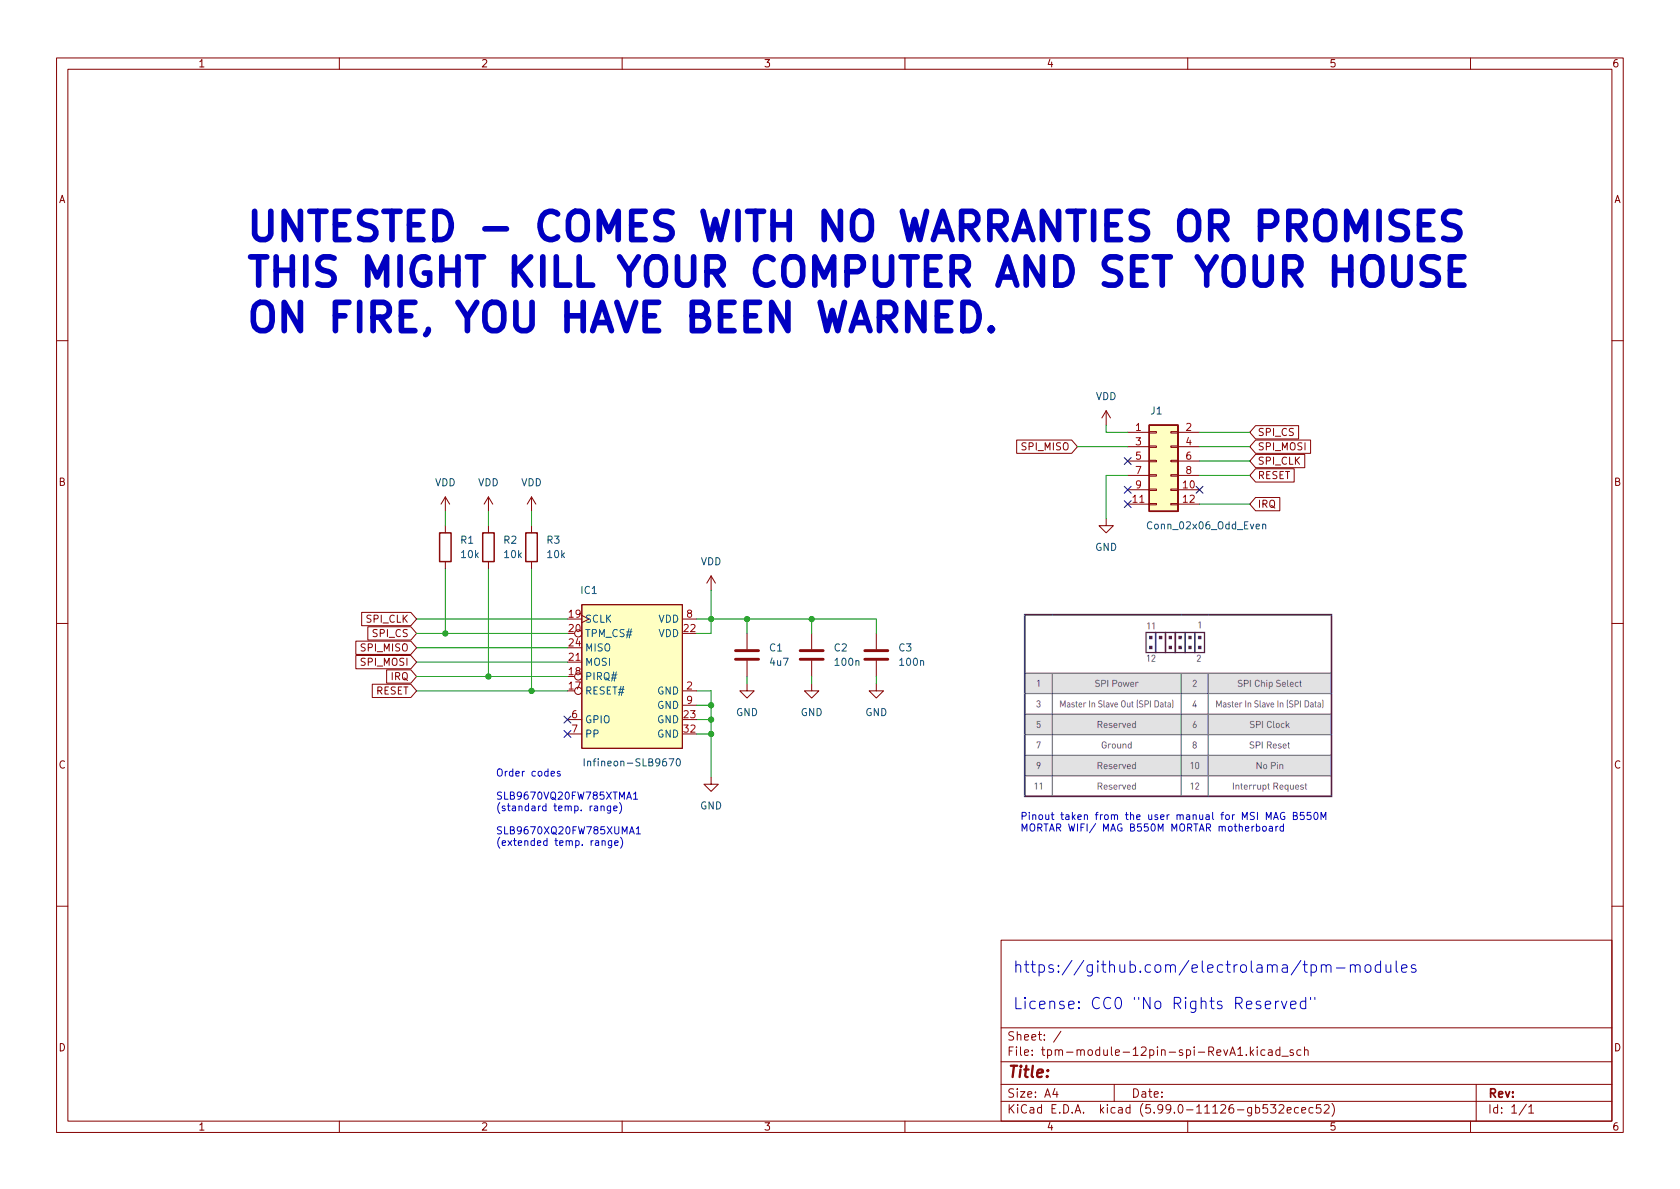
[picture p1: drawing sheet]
(kicad_sch (version 20210621) (generator eeschema)

 (paper "A4")

 (lib_symbols
  (symbol "Connector_Generic:Conn_02x06_Odd_Even" (pin_names (offset 1.016) hide) (in_bom yes) (on_board yes)
   (property "Reference" "J" (id 0) (at 1.27 7.62 0) (effects (font (size 1.27 1.27))))
   (property "Value" "Conn_02x06_Odd_Even" (id 1) (at 1.27 -10.16 0) (effects (font (size 1.27 1.27))))
   (property "Footprint" "" (id 2) (at 0 0 0) (effects (font (size 1.27 1.27)) hide))
   (property "Datasheet" "~" (id 3) (at 0 0 0) (effects (font (size 1.27 1.27)) hide))
   (symbol "Conn_02x06_Odd_Even_1_1"
    (rectangle (start -1.27 -7.493) (end 0 -7.747) (stroke (width 0.1524)) (fill (type none)))
    (rectangle (start -1.27 -4.953) (end 0 -5.207) (stroke (width 0.1524)) (fill (type none)))
    (rectangle (start -1.27 -2.413) (end 0 -2.667) (stroke (width 0.1524)) (fill (type none)))
    (rectangle (start -1.27 0.127) (end 0 -0.127) (stroke (width 0.1524)) (fill (type none)))
    (rectangle (start -1.27 2.667) (end 0 2.413) (stroke (width 0.1524)) (fill (type none)))
    (rectangle (start -1.27 5.207) (end 0 4.953) (stroke (width 0.1524)) (fill (type none)))
    (rectangle (start 3.81 -7.493) (end 2.54 -7.747) (stroke (width 0.1524)) (fill (type none)))
    (rectangle (start 3.81 -4.953) (end 2.54 -5.207) (stroke (width 0.1524)) (fill (type none)))
    (rectangle (start 3.81 -2.413) (end 2.54 -2.667) (stroke (width 0.1524)) (fill (type none)))
    (rectangle (start 3.81 0.127) (end 2.54 -0.127) (stroke (width 0.1524)) (fill (type none)))
    (rectangle (start 3.81 2.667) (end 2.54 2.413) (stroke (width 0.1524)) (fill (type none)))
    (rectangle (start 3.81 5.207) (end 2.54 4.953) (stroke (width 0.1524)) (fill (type none)))
    (rectangle (start -1.27 6.35) (end 3.81 -8.89) (stroke (width 0.254)) (fill (type background)))
    (pin passive line (at -5.08 5.08 0) (length 3.81) (name "Pin_1" (effects (font (size 1.27 1.27)))) (number "1" (effects (font (size 1.27 1.27)))))
    (pin passive line (at 7.62 -5.08 180) (length 3.81) (name "Pin_10" (effects (font (size 1.27 1.27)))) (number "10" (effects (font (size 1.27 1.27)))))
    (pin passive line (at -5.08 -7.62 0) (length 3.81) (name "Pin_11" (effects (font (size 1.27 1.27)))) (number "11" (effects (font (size 1.27 1.27)))))
    (pin passive line (at 7.62 -7.62 180) (length 3.81) (name "Pin_12" (effects (font (size 1.27 1.27)))) (number "12" (effects (font (size 1.27 1.27)))))
    (pin passive line (at 7.62 5.08 180) (length 3.81) (name "Pin_2" (effects (font (size 1.27 1.27)))) (number "2" (effects (font (size 1.27 1.27)))))
    (pin passive line (at -5.08 2.54 0) (length 3.81) (name "Pin_3" (effects (font (size 1.27 1.27)))) (number "3" (effects (font (size 1.27 1.27)))))
    (pin passive line (at 7.62 2.54 180) (length 3.81) (name "Pin_4" (effects (font (size 1.27 1.27)))) (number "4" (effects (font (size 1.27 1.27)))))
    (pin passive line (at -5.08 0 0) (length 3.81) (name "Pin_5" (effects (font (size 1.27 1.27)))) (number "5" (effects (font (size 1.27 1.27)))))
    (pin passive line (at 7.62 0 180) (length 3.81) (name "Pin_6" (effects (font (size 1.27 1.27)))) (number "6" (effects (font (size 1.27 1.27)))))
    (pin passive line (at -5.08 -2.54 0) (length 3.81) (name "Pin_7" (effects (font (size 1.27 1.27)))) (number "7" (effects (font (size 1.27 1.27)))))
    (pin passive line (at 7.62 -2.54 180) (length 3.81) (name "Pin_8" (effects (font (size 1.27 1.27)))) (number "8" (effects (font (size 1.27 1.27)))))
    (pin passive line (at -5.08 -5.08 0) (length 3.81) (name "Pin_9" (effects (font (size 1.27 1.27)))) (number "9" (effects (font (size 1.27 1.27)))))))
  (symbol "Device:C" (pin_numbers hide) (pin_names (offset 0.254)) (in_bom yes) (on_board yes)
   (property "Reference" "C" (id 0) (at 0.635 2.54 0) (effects (font (size 1.27 1.27)) (justify left)))
   (property "Value" "C" (id 1) (at 0.635 -2.54 0) (effects (font (size 1.27 1.27)) (justify left)))
   (property "Footprint" "" (id 2) (at 0.9652 -3.81 0) (effects (font (size 1.27 1.27)) hide))
   (property "Datasheet" "~" (id 3) (at 0 0 0) (effects (font (size 1.27 1.27)) hide))
   (symbol "C_0_1"
    (polyline (pts (xy -2.032 -0.762) (xy 2.032 -0.762)) (stroke (width 0.508)) (fill (type none)))
    (polyline (pts (xy -2.032 0.762) (xy 2.032 0.762)) (stroke (width 0.508)) (fill (type none))))
   (symbol "C_1_1"
    (pin passive line (at 0 3.81 270) (length 2.794) (name "~" (effects (font (size 1.27 1.27)))) (number "1" (effects (font (size 1.27 1.27)))))
    (pin passive line (at 0 -3.81 90) (length 2.794) (name "~" (effects (font (size 1.27 1.27)))) (number "2" (effects (font (size 1.27 1.27)))))))
  (symbol "Device:R" (pin_numbers hide) (pin_names (offset 0)) (in_bom yes) (on_board yes)
   (property "Reference" "R" (id 0) (at 2.032 0 90) (effects (font (size 1.27 1.27))))
   (property "Value" "R" (id 1) (at 0 0 90) (effects (font (size 1.27 1.27))))
   (property "Footprint" "" (id 2) (at -1.778 0 90) (effects (font (size 1.27 1.27)) hide))
   (property "Datasheet" "~" (id 3) (at 0 0 0) (effects (font (size 1.27 1.27)) hide))
   (symbol "R_0_1"
    (rectangle (start -1.016 -2.54) (end 1.016 2.54) (stroke (width 0.254)) (fill (type none))))
   (symbol "R_1_1"
    (pin passive line (at 0 3.81 270) (length 1.27) (name "~" (effects (font (size 1.27 1.27)))) (number "1" (effects (font (size 1.27 1.27)))))
    (pin passive line (at 0 -3.81 90) (length 1.27) (name "~" (effects (font (size 1.27 1.27)))) (number "2" (effects (font (size 1.27 1.27)))))))
  (symbol "power:GND" (power) (pin_names (offset 0)) (in_bom yes) (on_board yes)
   (property "Reference" "#PWR" (id 0) (at 0 -6.35 0) (effects (font (size 1.27 1.27)) hide))
   (property "Value" "GND" (id 1) (at 0 -3.81 0) (effects (font (size 1.27 1.27))))
   (property "Footprint" "" (id 2) (at 0 0 0) (effects (font (size 1.27 1.27)) hide))
   (property "Datasheet" "" (id 3) (at 0 0 0) (effects (font (size 1.27 1.27)) hide))
   (symbol "GND_0_1"
    (polyline (pts (xy 0 0) (xy 0 -1.27) (xy 1.27 -1.27) (xy 0 -2.54) (xy -1.27 -1.27) (xy 0 -1.27)) (stroke (width 0)) (fill (type none))))
   (symbol "GND_1_1"
    (pin power_in line (at 0 0 270) (length 0) hide (name "GND" (effects (font (size 1.27 1.27)))) (number "1" (effects (font (size 1.27 1.27)))))))
  (symbol "power:VDD" (power) (pin_names (offset 0)) (in_bom yes) (on_board yes)
   (property "Reference" "#PWR" (id 0) (at 0 -3.81 0) (effects (font (size 1.27 1.27)) hide))
   (property "Value" "VDD" (id 1) (at 0 3.81 0) (effects (font (size 1.27 1.27))))
   (property "Footprint" "" (id 2) (at 0 0 0) (effects (font (size 1.27 1.27)) hide))
   (property "Datasheet" "" (id 3) (at 0 0 0) (effects (font (size 1.27 1.27)) hide))
   (symbol "VDD_0_1"
    (polyline (pts (xy -0.762 1.27) (xy 0 2.54)) (stroke (width 0)) (fill (type none)))
    (polyline (pts (xy 0 0) (xy 0 2.54)) (stroke (width 0)) (fill (type none)))
    (polyline (pts (xy 0 2.54) (xy 0.762 1.27)) (stroke (width 0)) (fill (type none))))
   (symbol "VDD_1_1"
    (pin power_in line (at 0 0 90) (length 0) hide (name "VDD" (effects (font (size 1.27 1.27)))) (number "1" (effects (font (size 1.27 1.27)))))))
  (symbol "tpm-chips:Infineon-SLB9670" (in_bom yes) (on_board yes)
   (property "Reference" "IC" (id 0) (at -7.62 13.97 0) (effects (font (size 1.27 1.27))))
   (property "Value" "Infineon-SLB9670" (id 1) (at 0 -13.97 0) (effects (font (size 1.27 1.27))))
   (property "Footprint" "" (id 2) (at -3.81 5.08 0) (effects (font (size 1.27 1.27)) hide))
   (property "Datasheet" "" (id 3) (at -3.81 5.08 0) (effects (font (size 1.27 1.27)) hide))
   (symbol "Infineon-SLB9670_0_1"
    (rectangle (start -8.89 12.7) (end 8.89 -12.7) (stroke (width 0.1524)) (fill (type background))))
   (symbol "Infineon-SLB9670_1_1"
    (pin input inverted (at -11.43 -2.54 0) (length 2.54) (name "RESET#" (effects (font (size 1.27 1.27)))) (number "17" (effects (font (size 1.27 1.27)))))
    (pin output inverted (at -11.43 0 0) (length 2.54) (name "PIRQ#" (effects (font (size 1.27 1.27)))) (number "18" (effects (font (size 1.27 1.27)))))
    (pin input clock (at -11.43 10.16 0) (length 2.54) (name "SCLK" (effects (font (size 1.27 1.27)))) (number "19" (effects (font (size 1.27 1.27)))))
    (pin power_in line (at 11.43 -2.54 180) (length 2.54) (name "GND" (effects (font (size 1.27 1.27)))) (number "2" (effects (font (size 1.27 1.27)))))
    (pin input inverted (at -11.43 7.62 0) (length 2.54) (name "TPM_CS#" (effects (font (size 1.27 1.27)))) (number "20" (effects (font (size 1.27 1.27)))))
    (pin input line (at -11.43 2.54 0) (length 2.54) (name "MOSI" (effects (font (size 1.27 1.27)))) (number "21" (effects (font (size 1.27 1.27)))))
    (pin power_in line (at 11.43 7.62 180) (length 2.54) (name "VDD" (effects (font (size 1.27 1.27)))) (number "22" (effects (font (size 1.27 1.27)))))
    (pin power_in line (at 11.43 -7.62 180) (length 2.54) (name "GND" (effects (font (size 1.27 1.27)))) (number "23" (effects (font (size 1.27 1.27)))))
    (pin output line (at -11.43 5.08 0) (length 2.54) (name "MISO" (effects (font (size 1.27 1.27)))) (number "24" (effects (font (size 1.27 1.27)))))
    (pin power_in line (at 11.43 -10.16 180) (length 2.54) (name "GND" (effects (font (size 1.27 1.27)))) (number "32" (effects (font (size 1.27 1.27)))))
    (pin bidirectional line (at -11.43 -7.62 0) (length 2.54) (name "GPIO" (effects (font (size 1.27 1.27)))) (number "6" (effects (font (size 1.27 1.27)))))
    (pin input line (at -11.43 -10.16 0) (length 2.54) (name "PP" (effects (font (size 1.27 1.27)))) (number "7" (effects (font (size 1.27 1.27)))))
    (pin power_in line (at 11.43 10.16 180) (length 2.54) (name "VDD" (effects (font (size 1.27 1.27)))) (number "8" (effects (font (size 1.27 1.27)))))
    (pin power_in line (at 11.43 -5.08 180) (length 2.54) (name "GND" (effects (font (size 1.27 1.27)))) (number "9" (effects (font (size 1.27 1.27))))))))

 (junction (at 78.74 111.76) (diameter 0.9144) (color 0 0 0 0))
 (junction (at 86.36 119.38) (diameter 0.9144) (color 0 0 0 0))
 (junction (at 93.98 121.92) (diameter 0.9144) (color 0 0 0 0))
 (junction (at 125.73 109.22) (diameter 0.9144) (color 0 0 0 0))
 (junction (at 125.73 124.46) (diameter 0.9144) (color 0 0 0 0))
 (junction (at 125.73 127) (diameter 0.9144) (color 0 0 0 0))
 (junction (at 125.73 129.54) (diameter 0.9144) (color 0 0 0 0))
 (junction (at 132.08 109.22) (diameter 0.9144) (color 0 0 0 0))
 (junction (at 143.51 109.22) (diameter 0.9144) (color 0 0 0 0))

 (no_connect (at 100.33 127))
 (no_connect (at 100.33 129.54))
 (no_connect (at 199.39 81.28))
 (no_connect (at 199.39 86.36))
 (no_connect (at 199.39 88.9))
 (no_connect (at 212.09 86.36))

 (wire (pts (xy 73.66 109.22) (xy 100.33 109.22)) (stroke (width 0) (type solid) (color 0 0 0 0)))
 (wire (pts (xy 73.66 111.76) (xy 78.74 111.76)) (stroke (width 0) (type solid) (color 0 0 0 0)))
 (wire (pts (xy 73.66 114.3) (xy 100.33 114.3)) (stroke (width 0) (type solid) (color 0 0 0 0)))
 (wire (pts (xy 73.66 116.84) (xy 100.33 116.84)) (stroke (width 0) (type solid) (color 0 0 0 0)))
 (wire (pts (xy 73.66 119.38) (xy 86.36 119.38)) (stroke (width 0) (type solid) (color 0 0 0 0)))
 (wire (pts (xy 73.66 121.92) (xy 93.98 121.92)) (stroke (width 0) (type solid) (color 0 0 0 0)))
 (wire (pts (xy 78.74 90.17) (xy 78.74 92.71)) (stroke (width 0) (type solid) (color 0 0 0 0)))
 (wire (pts (xy 78.74 100.33) (xy 78.74 111.76)) (stroke (width 0) (type solid) (color 0 0 0 0)))
 (wire (pts (xy 78.74 111.76) (xy 100.33 111.76)) (stroke (width 0) (type solid) (color 0 0 0 0)))
 (wire (pts (xy 86.36 90.17) (xy 86.36 92.71)) (stroke (width 0) (type solid) (color 0 0 0 0)))
 (wire (pts (xy 86.36 100.33) (xy 86.36 119.38)) (stroke (width 0) (type solid) (color 0 0 0 0)))
 (wire (pts (xy 86.36 119.38) (xy 100.33 119.38)) (stroke (width 0) (type solid) (color 0 0 0 0)))
 (wire (pts (xy 93.98 90.17) (xy 93.98 92.71)) (stroke (width 0) (type solid) (color 0 0 0 0)))
 (wire (pts (xy 93.98 100.33) (xy 93.98 121.92)) (stroke (width 0) (type solid) (color 0 0 0 0)))
 (wire (pts (xy 93.98 121.92) (xy 100.33 121.92)) (stroke (width 0) (type solid) (color 0 0 0 0)))
 (wire (pts (xy 123.19 109.22) (xy 125.73 109.22)) (stroke (width 0) (type solid) (color 0 0 0 0)))
 (wire (pts (xy 123.19 111.76) (xy 125.73 111.76)) (stroke (width 0) (type solid) (color 0 0 0 0)))
 (wire (pts (xy 123.19 121.92) (xy 125.73 121.92)) (stroke (width 0) (type solid) (color 0 0 0 0)))
 (wire (pts (xy 123.19 124.46) (xy 125.73 124.46)) (stroke (width 0) (type solid) (color 0 0 0 0)))
 (wire (pts (xy 123.19 127) (xy 125.73 127)) (stroke (width 0) (type solid) (color 0 0 0 0)))
 (wire (pts (xy 123.19 129.54) (xy 125.73 129.54)) (stroke (width 0) (type solid) (color 0 0 0 0)))
 (wire (pts (xy 125.73 104.14) (xy 125.73 109.22)) (stroke (width 0) (type solid) (color 0 0 0 0)))
 (wire (pts (xy 125.73 109.22) (xy 125.73 111.76)) (stroke (width 0) (type solid) (color 0 0 0 0)))
 (wire (pts (xy 125.73 109.22) (xy 132.08 109.22)) (stroke (width 0) (type solid) (color 0 0 0 0)))
 (wire (pts (xy 125.73 121.92) (xy 125.73 124.46)) (stroke (width 0) (type solid) (color 0 0 0 0)))
 (wire (pts (xy 125.73 124.46) (xy 125.73 127)) (stroke (width 0) (type solid) (color 0 0 0 0)))
 (wire (pts (xy 125.73 127) (xy 125.73 129.54)) (stroke (width 0) (type solid) (color 0 0 0 0)))
 (wire (pts (xy 125.73 129.54) (xy 125.73 137.16)) (stroke (width 0) (type solid) (color 0 0 0 0)))
 (wire (pts (xy 132.08 109.22) (xy 132.08 111.76)) (stroke (width 0) (type solid) (color 0 0 0 0)))
 (wire (pts (xy 132.08 109.22) (xy 143.51 109.22)) (stroke (width 0) (type solid) (color 0 0 0 0)))
 (wire (pts (xy 132.08 119.38) (xy 132.08 120.65)) (stroke (width 0) (type solid) (color 0 0 0 0)))
 (wire (pts (xy 143.51 109.22) (xy 143.51 111.76)) (stroke (width 0) (type solid) (color 0 0 0 0)))
 (wire (pts (xy 143.51 109.22) (xy 154.94 109.22)) (stroke (width 0) (type solid) (color 0 0 0 0)))
 (wire (pts (xy 143.51 119.38) (xy 143.51 120.65)) (stroke (width 0) (type solid) (color 0 0 0 0)))
 (wire (pts (xy 154.94 109.22) (xy 154.94 111.76)) (stroke (width 0) (type solid) (color 0 0 0 0)))
 (wire (pts (xy 154.94 119.38) (xy 154.94 120.65)) (stroke (width 0) (type solid) (color 0 0 0 0)))
 (wire (pts (xy 190.5 78.74) (xy 199.39 78.74)) (stroke (width 0) (type solid) (color 0 0 0 0)))
 (wire (pts (xy 195.58 74.93) (xy 195.58 76.2)) (stroke (width 0) (type solid) (color 0 0 0 0)))
 (wire (pts (xy 195.58 76.2) (xy 199.39 76.2)) (stroke (width 0) (type solid) (color 0 0 0 0)))
 (wire (pts (xy 195.58 83.82) (xy 195.58 91.44)) (stroke (width 0) (type solid) (color 0 0 0 0)))
 (wire (pts (xy 199.39 83.82) (xy 195.58 83.82)) (stroke (width 0) (type solid) (color 0 0 0 0)))
 (wire (pts (xy 212.09 76.2) (xy 220.98 76.2)) (stroke (width 0) (type solid) (color 0 0 0 0)))
 (wire (pts (xy 212.09 78.74) (xy 220.98 78.74)) (stroke (width 0) (type solid) (color 0 0 0 0)))
 (wire (pts (xy 212.09 81.28) (xy 220.98 81.28)) (stroke (width 0) (type solid) (color 0 0 0 0)))
 (wire (pts (xy 212.09 83.82) (xy 220.98 83.82)) (stroke (width 0) (type solid) (color 0 0 0 0)))
 (wire (pts (xy 212.09 88.9) (xy 220.98 88.9)) (stroke (width 0) (type solid) (color 0 0 0 0)))

 (image (at 208.28 124.46)
  (data))

 (text "UNTESTED - COMES WITH NO WARRANTIES OR PROMISES\nTHIS MIGHT KILL YOUR COMPUTER AND SET YOUR HOUSE\nON FIRE, YOU HAVE BEEN WARNED." (at 43.18 60.96 0) (effects (font (size 5 5) (thickness 1) bold) (justify left bottom)))
 (text "Order codes\n\nSLB9670VQ20FW785XTMA1\n(standard temp. range)\n\nSLB9670XQ20FW785XUMA1\n(extended temp. range)" (at 87.63 149.86 0) (effects (font (size 1.27 1.27)) (justify left bottom)))
 (text "https://github.com/electrolama/tpm-modules\n\nLicense: CC0 \"No Rights Reserved\"" (at 179.07 179.07 0) (effects (font (size 2 2)) (justify left bottom)))
 (text "Pinout taken from the user manual for MSI MAG B550M \nMORTAR WIFI/ MAG B550M MORTAR motherboard" (at 180.34 147.32 0) (effects (font (size 1.27 1.27)) (justify left bottom)))

 (global_label "SPI_CLK" (shape input) (at 73.66 109.22 180) (fields_autoplaced) (effects (font (size 1.27 1.27)) (justify right))
  (property "Intersheet References" "${INTERSHEET_REFS}" (id 0) (at 63.6269 109.2994 0) (effects (font (size 1.27 1.27)) (justify right) hide)))
 (global_label "SPI_CS" (shape input) (at 73.66 111.76 180) (fields_autoplaced) (effects (font (size 1.27 1.27)) (justify right))
  (property "Intersheet References" "${INTERSHEET_REFS}" (id 0) (at 64.7155 111.8394 0) (effects (font (size 1.27 1.27)) (justify right) hide)))
 (global_label "SPI_MISO" (shape input) (at 73.66 114.3 180) (fields_autoplaced) (effects (font (size 1.27 1.27)) (justify right))
  (property "Intersheet References" "${INTERSHEET_REFS}" (id 0) (at 62.5988 114.2206 0) (effects (font (size 1.27 1.27)) (justify right) hide)))
 (global_label "SPI_MOSI" (shape input) (at 73.66 116.84 180) (fields_autoplaced) (effects (font (size 1.27 1.27)) (justify right))
  (property "Intersheet References" "${INTERSHEET_REFS}" (id 0) (at 62.5988 116.9194 0) (effects (font (size 1.27 1.27)) (justify right) hide)))
 (global_label "IRQ" (shape input) (at 73.66 119.38 180) (fields_autoplaced) (effects (font (size 1.27 1.27)) (justify right))
  (property "Intersheet References" "${INTERSHEET_REFS}" (id 0) (at 68.0417 119.4594 0) (effects (font (size 1.27 1.27)) (justify right) hide)))
 (global_label "RESET" (shape input) (at 73.66 121.92 180) (fields_autoplaced) (effects (font (size 1.27 1.27)) (justify right))
  (property "Intersheet References" "${INTERSHEET_REFS}" (id 0) (at 65.5017 121.9994 0) (effects (font (size 1.27 1.27)) (justify right) hide)))
 (global_label "SPI_MISO" (shape input) (at 190.5 78.74 180) (fields_autoplaced) (effects (font (size 1.27 1.27)) (justify right))
  (property "Intersheet References" "${INTERSHEET_REFS}" (id 0) (at 179.4388 78.6606 0) (effects (font (size 1.27 1.27)) (justify right) hide)))
 (global_label "SPI_CS" (shape input) (at 220.98 76.2 0) (fields_autoplaced) (effects (font (size 1.27 1.27)) (justify left))
  (property "Intersheet References" "${INTERSHEET_REFS}" (id 0) (at 229.9245 76.1206 0) (effects (font (size 1.27 1.27)) (justify left) hide)))
 (global_label "SPI_MOSI" (shape input) (at 220.98 78.74 0) (fields_autoplaced) (effects (font (size 1.27 1.27)) (justify left))
  (property "Intersheet References" "${INTERSHEET_REFS}" (id 0) (at 232.0412 78.6606 0) (effects (font (size 1.27 1.27)) (justify left) hide)))
 (global_label "SPI_CLK" (shape input) (at 220.98 81.28 0) (fields_autoplaced) (effects (font (size 1.27 1.27)) (justify left))
  (property "Intersheet References" "${INTERSHEET_REFS}" (id 0) (at 231.0131 81.2006 0) (effects (font (size 1.27 1.27)) (justify left) hide)))
 (global_label "RESET" (shape input) (at 220.98 83.82 0) (fields_autoplaced) (effects (font (size 1.27 1.27)) (justify left))
  (property "Intersheet References" "${INTERSHEET_REFS}" (id 0) (at 229.1383 83.7406 0) (effects (font (size 1.27 1.27)) (justify left) hide)))
 (global_label "IRQ" (shape input) (at 220.98 88.9 0) (fields_autoplaced) (effects (font (size 1.27 1.27)) (justify left))
  (property "Intersheet References" "${INTERSHEET_REFS}" (id 0) (at 226.5983 88.8206 0) (effects (font (size 1.27 1.27)) (justify left) hide)))

 (symbol (lib_id "power:VDD") (at 78.74 90.17 0) (unit 1) (in_bom yes) (on_board yes) (fields_autoplaced)
  (property "Reference" "#PWR0105" (id 0) (at 78.74 93.98 0) (effects (font (size 1.27 1.27)) hide))
  (property "Value" "VDD" (id 1) (at 78.74 85.09 0))
  (property "Footprint" "" (id 2) (at 78.74 90.17 0) (effects (font (size 1.27 1.27)) hide))
  (property "Datasheet" "" (id 3) (at 78.74 90.17 0) (effects (font (size 1.27 1.27)) hide)) (pin "1"))

 (symbol (lib_id "power:VDD") (at 86.36 90.17 0) (unit 1) (in_bom yes) (on_board yes) (fields_autoplaced)
  (property "Reference" "#PWR0104" (id 0) (at 86.36 93.98 0) (effects (font (size 1.27 1.27)) hide))
  (property "Value" "VDD" (id 1) (at 86.36 85.09 0))
  (property "Footprint" "" (id 2) (at 86.36 90.17 0) (effects (font (size 1.27 1.27)) hide))
  (property "Datasheet" "" (id 3) (at 86.36 90.17 0) (effects (font (size 1.27 1.27)) hide)) (pin "1"))

 (symbol (lib_id "power:VDD") (at 93.98 90.17 0) (unit 1) (in_bom yes) (on_board yes) (fields_autoplaced)
  (property "Reference" "#PWR0103" (id 0) (at 93.98 93.98 0) (effects (font (size 1.27 1.27)) hide))
  (property "Value" "VDD" (id 1) (at 93.98 85.09 0))
  (property "Footprint" "" (id 2) (at 93.98 90.17 0) (effects (font (size 1.27 1.27)) hide))
  (property "Datasheet" "" (id 3) (at 93.98 90.17 0) (effects (font (size 1.27 1.27)) hide)) (pin "1"))

 (symbol (lib_id "power:VDD") (at 125.73 104.14 0) (unit 1) (in_bom yes) (on_board yes) (fields_autoplaced)
  (property "Reference" "#PWR0110" (id 0) (at 125.73 107.95 0) (effects (font (size 1.27 1.27)) hide))
  (property "Value" "VDD" (id 1) (at 125.73 99.06 0))
  (property "Footprint" "" (id 2) (at 125.73 104.14 0) (effects (font (size 1.27 1.27)) hide))
  (property "Datasheet" "" (id 3) (at 125.73 104.14 0) (effects (font (size 1.27 1.27)) hide)) (pin "1"))

 (symbol (lib_id "power:VDD") (at 195.58 74.93 0) (unit 1) (in_bom yes) (on_board yes) (fields_autoplaced)
  (property "Reference" "#PWR0102" (id 0) (at 195.58 78.74 0) (effects (font (size 1.27 1.27)) hide))
  (property "Value" "VDD" (id 1) (at 195.58 69.85 0))
  (property "Footprint" "" (id 2) (at 195.58 74.93 0) (effects (font (size 1.27 1.27)) hide))
  (property "Datasheet" "" (id 3) (at 195.58 74.93 0) (effects (font (size 1.27 1.27)) hide)) (pin "1"))

 (symbol (lib_id "power:GND") (at 125.73 137.16 0) (unit 1) (in_bom yes) (on_board yes) (fields_autoplaced)
  (property "Reference" "#PWR0107" (id 0) (at 125.73 143.51 0) (effects (font (size 1.27 1.27)) hide))
  (property "Value" "GND" (id 1) (at 125.73 142.24 0))
  (property "Footprint" "" (id 2) (at 125.73 137.16 0) (effects (font (size 1.27 1.27)) hide))
  (property "Datasheet" "" (id 3) (at 125.73 137.16 0) (effects (font (size 1.27 1.27)) hide)) (pin "1"))

 (symbol (lib_id "power:GND") (at 132.08 120.65 0) (unit 1) (in_bom yes) (on_board yes) (fields_autoplaced)
  (property "Reference" "#PWR0106" (id 0) (at 132.08 127 0) (effects (font (size 1.27 1.27)) hide))
  (property "Value" "GND" (id 1) (at 132.08 125.73 0))
  (property "Footprint" "" (id 2) (at 132.08 120.65 0) (effects (font (size 1.27 1.27)) hide))
  (property "Datasheet" "" (id 3) (at 132.08 120.65 0) (effects (font (size 1.27 1.27)) hide)) (pin "1"))

 (symbol (lib_id "power:GND") (at 143.51 120.65 0) (unit 1) (in_bom yes) (on_board yes) (fields_autoplaced)
  (property "Reference" "#PWR0108" (id 0) (at 143.51 127 0) (effects (font (size 1.27 1.27)) hide))
  (property "Value" "GND" (id 1) (at 143.51 125.73 0))
  (property "Footprint" "" (id 2) (at 143.51 120.65 0) (effects (font (size 1.27 1.27)) hide))
  (property "Datasheet" "" (id 3) (at 143.51 120.65 0) (effects (font (size 1.27 1.27)) hide)) (pin "1"))

 (symbol (lib_id "power:GND") (at 154.94 120.65 0) (unit 1) (in_bom yes) (on_board yes) (fields_autoplaced)
  (property "Reference" "#PWR0109" (id 0) (at 154.94 127 0) (effects (font (size 1.27 1.27)) hide))
  (property "Value" "GND" (id 1) (at 154.94 125.73 0))
  (property "Footprint" "" (id 2) (at 154.94 120.65 0) (effects (font (size 1.27 1.27)) hide))
  (property "Datasheet" "" (id 3) (at 154.94 120.65 0) (effects (font (size 1.27 1.27)) hide)) (pin "1"))

 (symbol (lib_id "power:GND") (at 195.58 91.44 0) (unit 1) (in_bom yes) (on_board yes) (fields_autoplaced)
  (property "Reference" "#PWR0101" (id 0) (at 195.58 97.79 0) (effects (font (size 1.27 1.27)) hide))
  (property "Value" "GND" (id 1) (at 195.58 96.52 0))
  (property "Footprint" "" (id 2) (at 195.58 91.44 0) (effects (font (size 1.27 1.27)) hide))
  (property "Datasheet" "" (id 3) (at 195.58 91.44 0) (effects (font (size 1.27 1.27)) hide)) (pin "1"))

 (symbol (lib_id "Device:R") (at 78.74 96.52 0) (unit 1) (in_bom yes) (on_board yes) (fields_autoplaced)
  (property "Reference" "R1" (id 0) (at 81.28 95.2499 0) (effects (font (size 1.27 1.27)) (justify left)))
  (property "Value" "10k" (id 1) (at 81.28 97.7899 0) (effects (font (size 1.27 1.27)) (justify left)))
  (property "Footprint" "Resistor_SMD:R_0402_1005Metric" (id 2) (at 76.962 96.52 90) (effects (font (size 1.27 1.27)) hide))
  (property "Datasheet" "~" (id 3) (at 78.74 96.52 0) (effects (font (size 1.27 1.27)) hide)) (pin "1") (pin "2"))

 (symbol (lib_id "Device:R") (at 86.36 96.52 0) (unit 1) (in_bom yes) (on_board yes) (fields_autoplaced)
  (property "Reference" "R2" (id 0) (at 88.9 95.2499 0) (effects (font (size 1.27 1.27)) (justify left)))
  (property "Value" "10k" (id 1) (at 88.9 97.7899 0) (effects (font (size 1.27 1.27)) (justify left)))
  (property "Footprint" "Resistor_SMD:R_0402_1005Metric" (id 2) (at 84.582 96.52 90) (effects (font (size 1.27 1.27)) hide))
  (property "Datasheet" "~" (id 3) (at 86.36 96.52 0) (effects (font (size 1.27 1.27)) hide)) (pin "1") (pin "2"))

 (symbol (lib_id "Device:R") (at 93.98 96.52 0) (unit 1) (in_bom yes) (on_board yes) (fields_autoplaced)
  (property "Reference" "R3" (id 0) (at 96.52 95.2499 0) (effects (font (size 1.27 1.27)) (justify left)))
  (property "Value" "10k" (id 1) (at 96.52 97.7899 0) (effects (font (size 1.27 1.27)) (justify left)))
  (property "Footprint" "Resistor_SMD:R_0402_1005Metric" (id 2) (at 92.202 96.52 90) (effects (font (size 1.27 1.27)) hide))
  (property "Datasheet" "~" (id 3) (at 93.98 96.52 0) (effects (font (size 1.27 1.27)) hide)) (pin "1") (pin "2"))

 (symbol (lib_id "Device:C") (at 132.08 115.57 0) (unit 1) (in_bom yes) (on_board yes) (fields_autoplaced)
  (property "Reference" "C1" (id 0) (at 135.89 114.2999 0) (effects (font (size 1.27 1.27)) (justify left)))
  (property "Value" "4u7" (id 1) (at 135.89 116.8399 0) (effects (font (size 1.27 1.27)) (justify left)))
  (property "Footprint" "Capacitor_SMD:C_0402_1005Metric" (id 2) (at 133.0452 119.38 0) (effects (font (size 1.27 1.27)) hide))
  (property "Datasheet" "~" (id 3) (at 132.08 115.57 0) (effects (font (size 1.27 1.27)) hide)) (pin "1") (pin "2"))

 (symbol (lib_id "Device:C") (at 143.51 115.57 0) (unit 1) (in_bom yes) (on_board yes)
  (property "Reference" "C2" (id 0) (at 147.32 114.2999 0) (effects (font (size 1.27 1.27)) (justify left)))
  (property "Value" "100n" (id 1) (at 147.32 116.8399 0) (effects (font (size 1.27 1.27)) (justify left)))
  (property "Footprint" "Capacitor_SMD:C_0402_1005Metric" (id 2) (at 144.4752 119.38 0) (effects (font (size 1.27 1.27)) hide))
  (property "Datasheet" "~" (id 3) (at 143.51 115.57 0) (effects (font (size 1.27 1.27)) hide)) (pin "1") (pin "2"))

 (symbol (lib_id "Device:C") (at 154.94 115.57 0) (unit 1) (in_bom yes) (on_board yes) (fields_autoplaced)
  (property "Reference" "C3" (id 0) (at 158.75 114.2999 0) (effects (font (size 1.27 1.27)) (justify left)))
  (property "Value" "100n" (id 1) (at 158.75 116.8399 0) (effects (font (size 1.27 1.27)) (justify left)))
  (property "Footprint" "Capacitor_SMD:C_0402_1005Metric" (id 2) (at 155.9052 119.38 0) (effects (font (size 1.27 1.27)) hide))
  (property "Datasheet" "~" (id 3) (at 154.94 115.57 0) (effects (font (size 1.27 1.27)) hide)) (pin "1") (pin "2"))

 (symbol (lib_id "Connector_Generic:Conn_02x06_Odd_Even") (at 204.47 81.28 0) (unit 1) (in_bom yes) (on_board yes)
  (property "Reference" "J1" (id 0) (at 204.47 72.39 0))
  (property "Value" "Conn_02x06_Odd_Even" (id 1) (at 213.36 92.71 0))
  (property "Footprint" "Connector_PinSocket_2.54mm:PinSocket_2x06_P2.54mm_Horizontal" (id 2) (at 204.47 81.28 0) (effects (font (size 1.27 1.27)) hide))
  (property "Datasheet" "~" (id 3) (at 204.47 81.28 0) (effects (font (size 1.27 1.27)) hide)) (pin "1") (pin "10") (pin "11") (pin "12") (pin "2") (pin "3") (pin "4") (pin "5") (pin "6") (pin "7") (pin "8") (pin "9"))

 (symbol (lib_id "tpm-chips:Infineon-SLB9670") (at 111.76 119.38 0) (unit 1) (in_bom yes) (on_board yes)
  (property "Reference" "IC1" (id 0) (at 104.14 104.14 0))
  (property "Value" "Infineon-SLB9670" (id 1) (at 111.76 134.62 0))
  (property "Footprint" "Package_DFN_QFN:QFN-32-1EP_5x5mm_P0.5mm_EP3.1x3.1mm" (id 2) (at 106.68 114.3 0) (effects (font (size 1.27 1.27)) hide))
  (property "Datasheet" "" (id 3) (at 106.68 114.3 0) (effects (font (size 1.27 1.27)) hide)) (pin "17") (pin "18") (pin "19") (pin "2") (pin "20") (pin "21") (pin "22") (pin "23") (pin "24") (pin "32") (pin "6") (pin "7") (pin "8") (pin "9"))

 (sheet_instances (path "" (page "1")))

)
